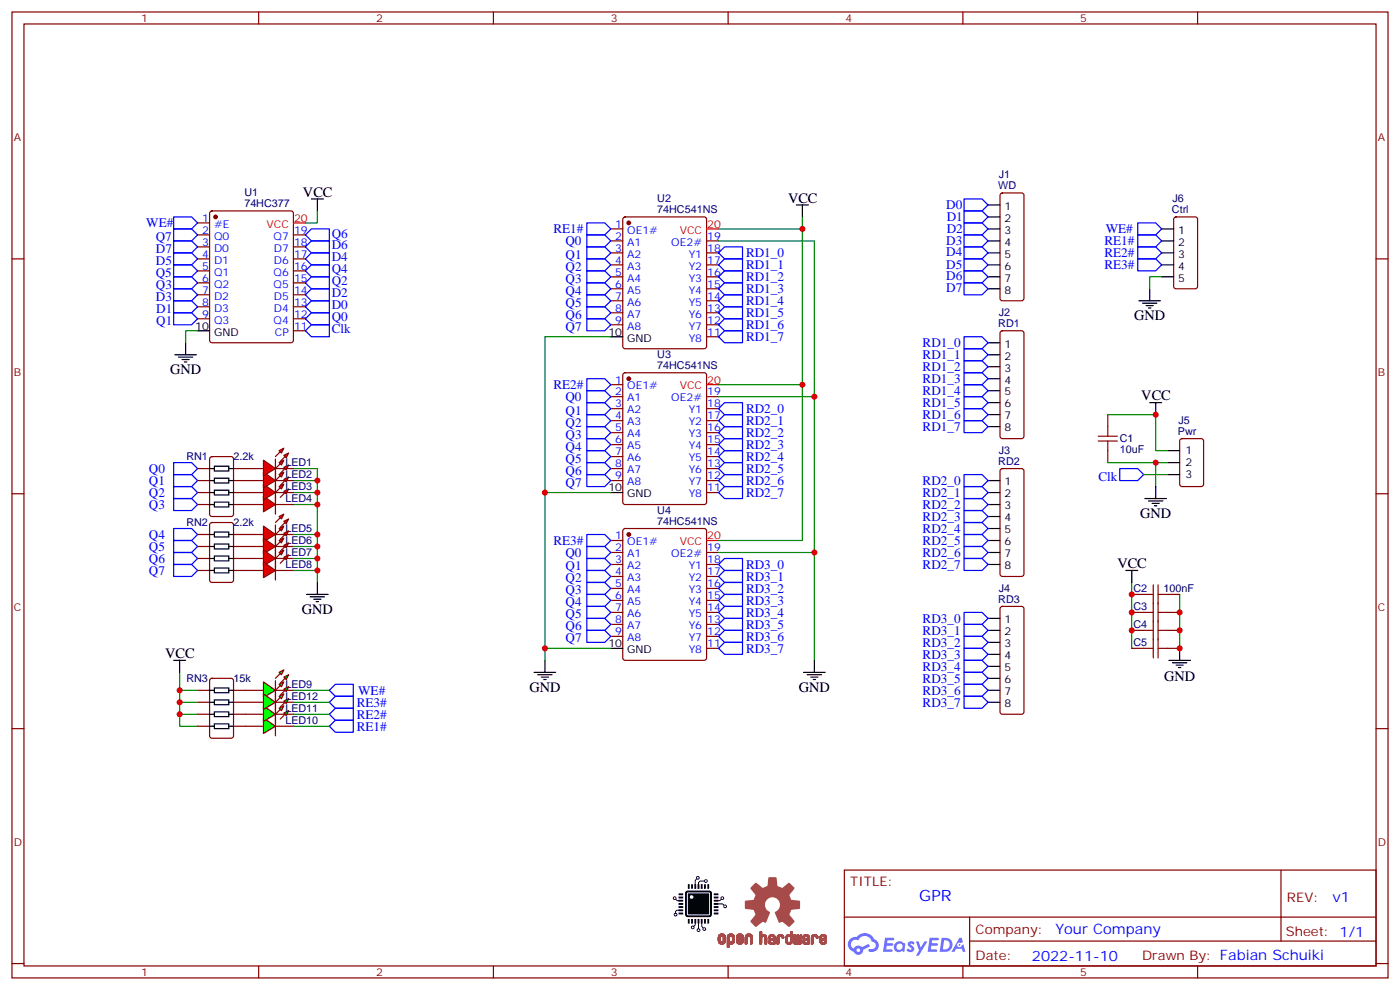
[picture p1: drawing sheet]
# EasyEDA schematic gpr-schematic-v1.json
TITLE: GPR; REV: v1; Date: 2022-11-10; Sheet: 1/1; Drawn By: Fabian Schuiki; Company: Your Company

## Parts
C1  10uF  [C0603]
C2  100nF  [C0603]
C3  100nF  [C0603]
C4  100nF  [C0603]
C5  100nF  [C0603]
J1  WD  [HDR-M-2.54_1X8]
J2  RD1  [HDR-M-2.54_1X8]
J3  RD2  [HDR-M-2.54_1X8]
J4  RD3  [HDR-M-2.54_1X8]
J5  Pwr  [HDR-M-2.54_1X3]
J6  Ctrl  [HDR-M-2.54_1X5]
LED1  LED-0805_R  [LED0805_RED]
LED2  LED-0805_R  [LED0805_RED]
LED3  LED-0805_R  [LED0805_RED]
LED4  LED-0805_R  [LED0805_RED]
LED5  LED-0805_R  [LED0805_RED]
LED6  LED-0805_R  [LED0805_RED]
LED7  LED-0805_R  [LED0805_RED]
LED8  LED-0805_R  [LED0805_RED]
LED9  LED-0805_G  [LED0805_GREEN]
LED10  LED-0805_G  [LED0805_GREEN]
LED11  LED-0805_G  [LED0805_GREEN]
LED12  LED-0805_G  [LED0805_GREEN]
LOGO1  OSHW-LOGOL  [OSHW-LOGO-L]
LOGO2  ChannelLogo  [CHANNEL_LOGO]
RN1  2.2k  [RES-ARRAY-SMD_0603-8P-L3.2-W1.6-BL]
RN2  2.2k  [RES-ARRAY-SMD_0603-8P-L3.2-W1.6-BL]
RN3  15k  [RES-ARRAY-SMD_0603-8P-L3.2-W1.6-BL]
U1  74HC377  [SO-20_L12.8-W7.5-P1.27-LS10.3-BL]
U2  74HC541NS  [SO-20_L12.6-W5.3-P1.27-LS7.8-BL]
U3  74HC541NS  [SO-20_L12.6-W5.3-P1.27-LS7.8-BL]
U4  74HC541NS  [SO-20_L12.6-W5.3-P1.27-LS7.8-BL]

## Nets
GND: C1.2 C2.2 C3.2 C4.2 C5.2 J5.2 J6.5 LED1.2 LED2.2 LED3.2 LED4.2 LED5.2 LED6.2 LED7.2 LED8.2 U1.10(GND) U2.10(GND) U2.19(OE2#) U3.10(GND) U3.19(OE2#) U4.10(GND) U4.19(OE2#)
VCC: C1.1 C2.1 C3.1 C4.1 C5.1 J5.1 RN3.1 RN3.2 RN3.3 RN3.4 U1.20(VCC) U2.20(VCC) U3.20(VCC) U4.20(VCC)
Clk: J5.3 U1.11(CP)
D0: J1.1 U1.13(D4)
D1: J1.2 U1.8(D3)
D2: J1.3 U1.14(D5)
D3: J1.4 U1.7(D2)
D4: J1.5 U1.17(D6)
D5: J1.6 U1.4(D1)
D6: J1.7 U1.18(D7)
D7: J1.8 U1.3(D0)
Q0: RN1.1 U1.12(Q4) U2.2(A1) U3.2(A1) U4.2(A1)
Q1: RN1.2 U1.9(Q3) U2.3(A2) U3.3(A2) U4.3(A2)
Q2: RN1.3 U1.15(Q5) U2.4(A3) U3.4(A3) U4.4(A3)
Q3: RN1.4 U1.6(Q2) U2.5(A4) U3.5(A4) U4.5(A4)
Q4: RN2.1 U1.16(Q6) U2.6(A5) U3.6(A5) U4.6(A5)
Q5: RN2.2 U1.5(Q1) U2.7(A6) U3.7(A6) U4.7(A6)
Q6: RN2.3 U1.19(Q7) U2.8(A7) U3.8(A7) U4.8(A7)
Q7: RN2.4 U1.2(Q0) U2.9(A8) U3.9(A8) U4.9(A8)
RD1_0: J2.1 U2.18(Y1)
RD1_1: J2.2 U2.17(Y2)
RD1_2: J2.3 U2.16(Y3)
RD1_3: J2.4 U2.15(Y4)
RD1_4: J2.5 U2.14(Y5)
RD1_5: J2.6 U2.13(Y6)
RD1_6: J2.7 U2.12(Y7)
RD1_7: J2.8 U2.11(Y8)
RD2_0: J3.1 U3.18(Y1)
RD2_1: J3.2 U3.17(Y2)
RD2_2: J3.3 U3.16(Y3)
RD2_3: J3.4 U3.15(Y4)
RD2_4: J3.5 U3.14(Y5)
RD2_5: J3.6 U3.13(Y6)
RD2_6: J3.7 U3.12(Y7)
RD2_7: J3.8 U3.11(Y8)
RD3_0: J4.1 U4.18(Y1)
RD3_1: J4.2 U4.17(Y2)
RD3_2: J4.3 U4.16(Y3)
RD3_3: J4.4 U4.15(Y4)
RD3_4: J4.5 U4.14(Y5)
RD3_5: J4.6 U4.13(Y6)
RD3_6: J4.7 U4.12(Y7)
RD3_7: J4.8 U4.11(Y8)
RE1#: J6.2 LED10.2 U2.1(OE1#)
RE2#: J6.3 LED11.2 U3.1(OE1#)
RE3#: J6.4 LED12.2 U4.1(OE1#)
WE#: J6.1 LED9.2 U1.1(#E)
LED5_1: LED5.1 RN2.8
LED6_1: LED6.1 RN2.7
LED7_1: LED7.1 RN2.6
LED8_1: LED8.1 RN2.5
LED9_1: LED9.1 RN3.8
LED10_1: LED10.1 RN3.5
LED11_1: LED11.1 RN3.6
LED12_1: LED12.1 RN3.7
RN1_5: LED4.1 RN1.5
RN1_6: LED3.1 RN1.6
RN1_7: LED2.1 RN1.7
RN1_8: LED1.1 RN1.8

# EasyEDA board gpr-pcb-v1.json

Outline 96.52 x 20.32 mm; copper layers: TopLayer, BottomLayer. Coordinates in mm from the lower left corner of the outline.
Outline path: 0,20.32 96.52,20.32 96.52,0 0,0 0,20.32

## Design rules (mm)
Default: track 0.127, clearance 0.127, via 0.61, via hole 0.305

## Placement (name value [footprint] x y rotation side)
C1  10uF  [C0603]  31.75 5.08 180 top
C2  100nF  [C0603]  7.62 11.37 270 top
C3  100nF  [C0603]  63.5 12.7 90 top
C4  100nF  [C0603]  78.74 12.7 90 top
C5  100nF  [C0603]  93.98 12.7 90 top
J1  WD  [HDR-M-2.54_1X8]  15.24 2.54 180 top
J2  RD1  [HDR-M-2.54_1X8]  43.18 2.54 180 top
J3  RD2  [HDR-M-2.54_1X8]  63.5 2.54 180 top
J4  RD3  [HDR-M-2.54_1X8]  83.82 2.54 180 top
J5  Pwr  [HDR-M-2.54_1X3]  30.48 2.54 180 top
J6  Ctrl  [HDR-M-2.54_1X5]  2.54 12.7 270 top
LED1  LED-0805_R  [LED0805_RED]  44.45 10.16 270 top
LED2  LED-0805_R  [LED0805_RED]  41.91 10.16 270 top
LED3  LED-0805_R  [LED0805_RED]  39.37 10.16 270 top
LED4  LED-0805_R  [LED0805_RED]  36.83 10.16 270 top
LED5  LED-0805_R  [LED0805_RED]  34.29 10.16 270 top
LED6  LED-0805_R  [LED0805_RED]  31.75 10.16 270 top
LED7  LED-0805_R  [LED0805_RED]  29.21 10.16 270 top
LED8  LED-0805_R  [LED0805_RED]  26.67 10.16 270 top
LED9  LED-0805_G  [LED0805_GREEN]  6.35 7.62 270 top
LED10  LED-0805_G  [LED0805_GREEN]  60.96 6.35 0 top
LED11  LED-0805_G  [LED0805_GREEN]  76.2 6.35 0 top
LED12  LED-0805_G  [LED0805_GREEN]  91.44 6.35 0 top
LOGO1  OSHW-LOGOL  [OSHW-LOGO-L]  87.63 6.98 180 bottom
LOGO2  ChannelLogo  [CHANNEL_LOGO]  25.78 9.78 180 bottom
RN1  2.2k  [RES-ARRAY-SMD_0603-8P-L3.2-W1.6-BL]  40.64 13.97 180 top
RN2  2.2k  [RES-ARRAY-SMD_0603-8P-L3.2-W1.6-BL]  30.48 13.97 180 top
RN3  15k  [RES-ARRAY-SMD_0603-8P-L3.2-W1.6-BL]  45.72 16.51 270 top
U1  74HC377  [SO-20_L12.8-W7.5-P1.27-LS10.3-BL]  15.24 12.7 0 top
U2  74HC541NS  [SO-20_L12.6-W5.3-P1.27-LS7.8-BL]  55.88 12.7 180 top
U3  74HC541NS  [SO-20_L12.6-W5.3-P1.27-LS7.8-BL]  71.12 12.7 180 top
U4  74HC541NS  [SO-20_L12.6-W5.3-P1.27-LS7.8-BL]  86.36 12.7 180 top

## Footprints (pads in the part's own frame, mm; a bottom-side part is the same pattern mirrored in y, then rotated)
C0603
  rect 0.8x0.9 smd: 1(-0.7,0) 2(0.7,0)
HDR-M-2.54_1X3
  rect 1.575x1.575 hole 0.889: 1(-2.54,0)
  oval 1.575x1.575 hole 0.889: 2(0,0) 3(2.54,0)
HDR-M-2.54_1X5
  rect 1.575x1.575 hole 0.889: 1(-5.08,0)
  oval 1.575x1.575 hole 0.889: 2(-2.54,0) 3(0,0) 4(2.54,0) 5(5.08,0)
HDR-M-2.54_1X8
  rect 1.575x1.575 hole 0.889: 1(-10.16,0)
  oval 1.575x1.575 hole 0.889: 2(-7.62,0) 3(-5.08,0) 4(-2.54,0) 5(0,0) 6(2.54,0) 7(5.08,0) 8(7.62,0)
LED0805_GREEN
  rect 1.3x1.399 smd: 1(-1.05,0) 2(1.05,0)
LED0805_RED
  rect 1.3x1.399 smd: 1(-1.05,0) 2(1.05,0)
RES-ARRAY-SMD_0603-8P-L3.2-W1.6-BL
  rect 0.65x0.8 smd: 1(-1.2,-0.9) 4(1.2,-0.9) 5(1.2,0.9) 8(-1.2,0.9)
  rect 0.5x0.8 smd: 2(-0.4,-0.9) 3(0.4,-0.9) 6(0.4,0.9) 7(-0.4,0.9)
SO-20_L12.6-W5.3-P1.27-LS7.8-BL
  oval 0.568x2 smd: 1(-5.715,-3.5) 2(-4.445,-3.5) 3(-3.175,-3.5) 4(-1.905,-3.5) 5(-0.635,-3.5) 6(0.635,-3.5) 7(1.905,-3.5) 8(3.175,-3.5) 9(4.445,-3.5) 10(5.715,-3.5) 11(5.715,3.5) 12(4.445,3.5) 13(3.175,3.5) 14(1.905,3.5) 15(0.635,3.5) 16(-0.635,3.5) 17(-1.905,3.5) 18(-3.175,3.5) 19(-4.445,3.5) 20(-5.715,3.5)
SO-20_L12.8-W7.5-P1.27-LS10.3-BL
  rect 0.66x2.032 smd: 1(-5.715,-5.029) 2(-4.445,-5.029) 3(-3.175,-5.029) 4(-1.905,-5.029) 5(-0.635,-5.029) 6(0.635,-5.029) 7(1.905,-5.029) 8(3.175,-5.029) 9(4.445,-5.029) 10(5.715,-5.029) 11(5.715,5.029) 12(4.445,5.029) 13(3.175,5.029) 14(1.905,5.029) 15(0.635,5.029) 16(-0.635,5.029) 17(-1.905,5.029) 18(-3.175,5.029) 19(-4.445,5.029) 20(-5.715,5.029)

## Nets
As in the schematic, except:
CLK: J5.3 U1.11

## Via types
v1: diameter 0.61, hole 0.305, TopLayer to BottomLayer, 70 vias

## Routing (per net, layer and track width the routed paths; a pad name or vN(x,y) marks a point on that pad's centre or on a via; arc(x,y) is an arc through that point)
GND: length 51.5
  TopLayer w0.254: v1(93.98,14.73) C5.2 92.9,13.4 90.8,11.3 v1(90.8,10.62) U4.19 ; v1(64.77,15.24) 65.15,15.24 65.4,15.49 U3.10 ; v1(80.01,15.24) 80.39,15.24 80.64,15.49 80.64,16.21 ; U3.19 v1(75.57,10.67) 75.57,11.3 77.66,13.4 C4.2 v1(78.74,14.73) ; v1(63.5,14.73) C3.2 62.42,13.4 60.33,11.3 v1(60.33,10.67) U2.19 ; C2.2 v1(8.76,10.67) ; v1(25.15,9.11) LED8.2 LED1.2 ; U1.10 v1(20.95,9.14) ; v1(49.53,15.24) 49.91,15.24 50.17,15.49 U2.10
  TopLayer w0.508: J5.2 30.48,4.51 C1.2
VCC: length 36.2
  TopLayer w0.254: RN3.1 RN3.2 RN3.3 RN3.4 ; v1(94.23,10.8) 93.98,11.05 C5.1
  TopLayer w0.508: J5.1 33.02,4.51 C1.1
  BottomLayer w0.254: v1(72.64,6.35) 72.64,8.13 ; v1(61.59,7.87) 61.34,7.62 v1(48.64,7.62) ; v1(76.83,7.87) 76.58,8.13 v1(63.63,8.13) ; v1(94.23,10.8) v1(95.76,10.8)
CLK: length 18.1
  TopLayer w0.254: J5.3 27.94,3.81 22.86,8.89 22.86,13.97 20.95,15.88 U1.11
D0: length 19.9
  TopLayer w0.254: J1.1 22.86,5.08 19.69,5.08 19.05,5.72 19.05,9.14 18.41,9.78 U1.13
D1: length 7.7
  TopLayer w0.254: U1.8 18.41,5.72 19.43,4.7 20.7,4.7 J1.2
D2: length 16.5
  TopLayer w0.254: J1.3 18.16,4.7 18.16,5.33 17.78,5.72 17.78,9.14 17.14,9.78 U1.14
D3: length 5.4
  TopLayer w0.254: U1.7 17.14,5.72 17.78,5.08 J1.4
D4: length 16
  TopLayer w0.254: U1.17 13.33,9.78 13.97,9.14 13.97,5.72 15.24,4.44 J1.5
D5: length 5.4
  TopLayer w0.254: U1.4 13.33,5.72 12.7,5.08 J1.6
D6: length 16.5
  TopLayer w0.254: U1.18 12.06,9.78 12.7,9.14 12.7,5.72 10.16,3.17 J1.7
D7: length 7.7
  TopLayer w0.254: U1.3 12.06,5.72 11.05,4.7 9.78,4.7 J1.8
LED5_1: length 3.4
  TopLayer w0.254: LED5.1 32.43,13.07 RN2.8
LED6_1: length 2.2
  TopLayer w0.254: RN2.7 30.88,12.08 LED6.1
LED7_1: length 2.2
  TopLayer w0.254: LED7.1 30.08,12.08 RN2.6
LED8_1: length 3.4
  TopLayer w0.254: LED8.1 28.53,13.07 RN2.5
LED9_1: length 52.4
  TopLayer w0.254: v1(5.72,18.16) 5.08,17.53 5.08,11.43 6.35,10.16 LED9.1 ; v1(21.97,18.16) 22.1,18.29 43.18,18.29 43.56,18.67 46.1,18.67 46.62,18.15 46.62,17.71
  BottomLayer w0.254: v1(21.97,18.16) 21.59,17.78 6.1,17.78 v1(5.72,18.16)
LED10_1: length 26.8
  TopLayer w0.254: 46.62,15.31 48.46,15.31 48.89,15.75 48.89,17.53 49.4,18.03 59.31,18.03 59.69,17.65 59.69,7.62 59.91,7.4 59.91,6.35
LED11_1: length 41.8
  TopLayer w0.254: 46.62,16.11 48.11,16.11 48.51,16.51 48.51,17.78 49.15,18.42 74.3,18.42 74.93,17.78 74.93,7.62 75.15,7.39 75.15,6.35
LED12_1: length 56.7
  TopLayer w0.254: 90.39,6.35 90.39,7.4 90.17,7.62 90.17,17.78 89.15,18.8 48.89,18.8 48.13,18.03 48.13,17.27 47.77,16.91 46.62,16.91
Q0: length 89.2
  TopLayer w0.254: U3.2 v1(75.57,14.22) ; v1(19.69,14.73) U1.12 ; U4.2 v1(90.8,14.22) ; U2.2 v1(60.33,14.22) ; RN1.1 v1(41.84,15.62)
  BottomLayer w0.254: v1(19.69,14.73) 20.45,13.97 22.1,13.97 26.8,18.67 38.99,18.67 41.78,15.88 41.78,14.1 41.91,13.97 48.51,13.97 49.02,14.48 60.07,14.48 60.58,13.97 63.75,13.97 64.26,14.48 75.31,14.48 75.82,13.97 78.99,13.97 79.5,14.48 90.55,14.48 91.06,13.97 92.71,13.97
Q1: length 93.3
  TopLayer w0.254: U3.3 v1(74.3,13.84) ; U2.3 v1(59.05,13.84) ; RN1.2 v1(41.04,15.62) ; v1(19.69,13.84) U1.9 ; U4.3 v1(89.54,13.84)
  BottomLayer w0.254: 92.71,13.59 89.79,13.59 89.28,14.1 79.76,14.1 79.25,13.59 74.55,13.59 74.04,14.1 64.52,14.1 64.01,13.59 59.31,13.59 58.8,14.1 49.28,14.1 48.77,13.59 41.53,13.59 41.02,14.1 41.02,15.88 38.61,18.29 27.05,18.29 22.35,13.59 19.94,13.59 v1(19.69,13.84)
Q2: length 96.1
  TopLayer w0.254: v1(15.88,13.97) U1.15 ; U4.4 v1(88.27,13.46) ; U3.4 v1(73.02,13.46) ; RN1.3 v1(40.24,15.62) ; U2.4 v1(57.79,13.46)
  BottomLayer w0.254: 92.71,13.21 88.52,13.21 88.01,13.72 80.01,13.72 79.5,13.21 73.28,13.21 72.77,13.72 64.77,13.72 64.26,13.21 58.04,13.21 57.53,13.72 49.53,13.72 49.02,13.21 41.15,13.21 40.26,14.1 40.26,15.88 38.23,17.91 27.3,17.91 22.61,13.21 16.64,13.21 v1(15.88,13.97)
Q3: length 98.7
  TopLayer w0.254: U2.5 v1(56.52,13.08) ; U4.5 v1(86.99,13.08) ; 71.76,16.2 v1(71.76,13.08) ; RN1.4 v1(39.44,15.62) ; v1(15.88,13.08) U1.6
  BottomLayer w0.254: v1(15.88,13.08) 16.13,12.83 22.86,12.83 27.56,17.53 37.85,17.53 39.5,15.88 39.5,14.1 40.77,12.83 49.28,12.83 49.78,13.33 56.26,13.33 56.77,12.83 64.52,12.83 65.02,13.33 71.5,13.33 72.01,12.83 79.76,12.83 80.26,13.33 86.74,13.33 87.25,12.83 92.71,12.83
Q4: length 100.4
  TopLayer w0.254: 55.24,16.2 v1(55.24,12.7) ; v1(14.61,13.21) U1.16 ; U4.6 v1(85.73,12.7) ; U3.6 v1(70.48,12.7) ; RN2.1 v1(31.68,15.62)
  BottomLayer w0.254: v1(14.61,13.21) 15.37,12.45 23.11,12.45 27.81,17.14 30.35,17.14 31.62,15.88 31.62,14.1 33.27,12.45 49.53,12.45 50.04,12.95 54.99,12.95 55.5,12.45 64.77,12.45 65.28,12.95 70.23,12.95 70.74,12.45 80.01,12.45 80.52,12.95 85.47,12.95 85.98,12.45 92.71,12.45
Q5: length 101.4
  TopLayer w0.254: U3.7 v1(69.21,12.32) ; v1(14.61,12.32) U1.5 ; U2.7 v1(53.98,12.32) ; RN2.2 v1(30.88,15.62) ; U4.7 v1(84.45,12.32)
  BottomLayer w0.254: v1(14.61,12.32) 14.86,12.06 23.37,12.06 28.07,16.76 29.97,16.76 30.86,15.88 30.86,14.1 32.89,12.06 49.78,12.06 50.29,12.57 53.72,12.57 54.23,12.06 65.02,12.06 65.53,12.57 68.96,12.57 69.47,12.06 80.26,12.06 80.77,12.57 84.2,12.57 84.71,12.06 92.71,12.06
Q6: length 107.2
  TopLayer w0.254: v1(10.8,12.45) U1.19 ; U3.8 v1(67.95,11.94) ; U4.8 v1(83.18,11.94) ; U2.8 v1(52.7,11.94) ; RN2.3 v1(30.08,15.62)
  BottomLayer w0.254: 92.71,11.68 83.44,11.68 82.93,12.19 81.03,12.19 80.52,11.68 68.2,11.68 67.69,12.19 65.79,12.19 65.28,11.68 52.96,11.68 52.45,12.19 50.55,12.19 50.04,11.68 32.51,11.68 30.1,14.1 30.1,15.88 29.59,16.38 28.32,16.38 23.62,11.68 11.56,11.68 v1(10.8,12.45)
Q7: length 106.8
  TopLayer w0.254: U4.9 v1(81.92,11.56) ; U2.9 v1(51.43,11.56) ; v1(10.8,11.56) U1.2 ; RN2.4 v1(29.28,15.62) ; U3.9 v1(66.67,11.56)
  BottomLayer w0.254: v1(10.8,11.56) 11.05,11.3 23.88,11.3 28.58,16 29.21,16 29.34,15.88 29.34,14.1 32.13,11.3 50.29,11.3 50.8,11.81 51.18,11.81 51.69,11.3 65.53,11.3 66.04,11.81 66.42,11.81 66.93,11.3 80.77,11.3 81.28,11.81 81.66,11.81 82.17,11.3 92.71,11.3
RD1_0: length 9.5
  TopLayer w0.254: J2.1 53.34,3.17 57.66,7.49 58.55,7.49 59.05,8 U2.18
RD1_1: length 10.3
  TopLayer w0.254: J2.2 52.45,4.19 53.72,4.19 57.79,8.25 U2.17
RD1_2: length 11.9
  TopLayer w0.254: U2.16 56.52,7.62 53.47,4.57 50.29,4.57 J2.3
RD1_3: length 13.2
  TopLayer w0.254: J2.4 48.13,4.95 52.58,4.95 55.24,7.62 55.24,9.2
RD1_4: length 14.5
  TopLayer w0.254: U2.14 53.98,7.62 51.69,5.33 45.97,5.33 J2.5
RD1_5: length 15.7
  TopLayer w0.254: U2.13 52.7,7.62 50.8,5.72 43.82,5.72 J2.6
RD1_6: length 17
  TopLayer w0.254: J2.7 41.66,6.1 49.91,6.1 51.43,7.62 U2.12
RD1_7: length 18.3
  TopLayer w0.254: U2.11 50.17,7.62 49.02,6.48 39.5,6.48 J2.8
RD2_0: length 6.9
  TopLayer w0.254: U3.18 74.3,8.25 73.66,7.62 J3.1
RD2_1: length 7.4
  TopLayer w0.254: U3.17 73.02,8.25 71.12,6.35 J3.2
RD2_2: length 8
  TopLayer w0.254: 71.76,9.2 71.76,8.25 68.58,5.08 J3.3
RD2_3: length 8.5
  TopLayer w0.254: J3.4 66.04,3.81 70.48,8.25 U3.15
RD2_4: length 9
  TopLayer w0.254: J3.5 69.21,8.25 U3.14
RD2_5: length 10.7
  TopLayer w0.254: J3.6 62.23,3.81 64.14,3.81 67.95,7.62 U3.13
RD2_6: length 12.3
  TopLayer w0.254: U3.12 66.67,6.98 63.88,4.19 60.07,4.19 J3.7
RD2_7: length 14
  TopLayer w0.254: J3.8 57.91,4.57 63.63,4.57 65.4,6.35 U3.11
RD3_0: length 11.5
  TopLayer w0.254: J4.1 93.98,3.81 93.22,4.57 89.41,4.57 88.65,5.33 88.65,7.37 89.54,8.25 U4.18
RD3_1: length 9.1
  TopLayer w0.254: U4.17 88.27,5.08 89.15,4.19 91.06,4.19 91.44,3.81 J4.2
RD3_2: length 7.4
  TopLayer w0.254: J4.3 88.9,3.81 86.99,5.72 U4.16
RD3_3: length 6.9
  TopLayer w0.254: U4.15 85.73,3.17 J4.4
RD3_4: length 6.9
  TopLayer w0.254: U4.14 84.45,3.17 J4.5
RD3_5: length 7.4
  TopLayer w0.254: J4.6 83.18,4.44 U4.13
RD3_6: length 8
  TopLayer w0.254: U4.12 81.92,5.72 J4.7
RD3_7: length 8.5
  TopLayer w0.254: U4.11 80.64,6.98 J4.8
RE1#: length 75.7
  TopLayer w0.254: v1(22.86,17.65) 23.11,17.91 43.56,17.91 v1(43.82,17.65) ; v1(61.59,17.65) U2.1 62.92,16.2 64.52,14.61 64.52,7.37 63.5,6.35 62.01,6.35
  BottomLayer w0.254: v1(22.86,17.65) 22.61,17.4 4.7,17.4 J6.2 ; v1(61.59,17.65) 61.34,17.4 44.07,17.4 v1(43.82,17.65)
RE2#: length 93.1
  TopLayer w0.254: v1(76.83,17.65) U3.1 78.16,16.2 79.76,14.61 79.76,7.37 78.74,6.35 77.25,6.35 ; v1(43.18,17.27) 42.93,17.53 23.75,17.53 v1(23.49,17.27)
  BottomLayer w0.254: J6.3 4.32,14.48 4.32,16.38 4.95,17.02 23.24,17.02 v1(23.49,17.27) ; v1(76.83,17.65) 76.2,17.02 43.43,17.02 v1(43.18,17.27)
RE3#: length 110.8
  TopLayer w0.254: v1(24.13,16.89) 24.38,17.14 42.16,17.14 v1(42.42,16.89) ; v1(92.08,17.65) U4.1 93.91,16.2 95,15.11 95,7.37 93.98,6.35 92.49,6.35
  BottomLayer w0.254: v1(92.08,17.65) 91.06,16.64 42.67,16.64 v1(42.42,16.89) ; J6.4 4.7,12.32 4.7,16.13 5.21,16.64 23.88,16.64 v1(24.13,16.89)
RN1_5: length 3.4
  TopLayer w0.254: RN1.5 38.69,13.07 LED4.1
RN1_6: length 2.2
  TopLayer w0.254: RN1.6 40.24,12.08 LED3.1
RN1_7: length 2.2
  TopLayer w0.254: LED2.1 41.04,12.08 RN1.7
RN1_8: length 3.4
  TopLayer w0.254: LED1.1 42.59,13.07 RN1.8
WE#: length 20.6
  TopLayer w0.254: J6.1 1.78,17.78 1.27,17.27 1.27,9.4 1.78,8.89 3.81,8.89 4.19,8.51 4.19,7.62 5.24,6.57 6.35,6.57 ; U1.1 9.52,6.6 9.27,6.35 7.62,6.35 7.4,6.57 LED9.2

## Copper pours and planes (outline as drawn; the poured copper is in the pictures)
GND on BottomLayer: 0,0 96.52,0 96.52,20.32 0,20.32
VCC on TopLayer: 96.52,20.32 96.52,0 0,0 0,20.32

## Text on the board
BottomSilkLayer: Fabian Schuiki
TopSilkLayer: GND | WE# | RE1# | RE2# | RE3# | 7 | JLCJLCJLCJLC | 0 | WE | Clk | VDD | RE1 | RE2 | RE3 | v1 | GPR
